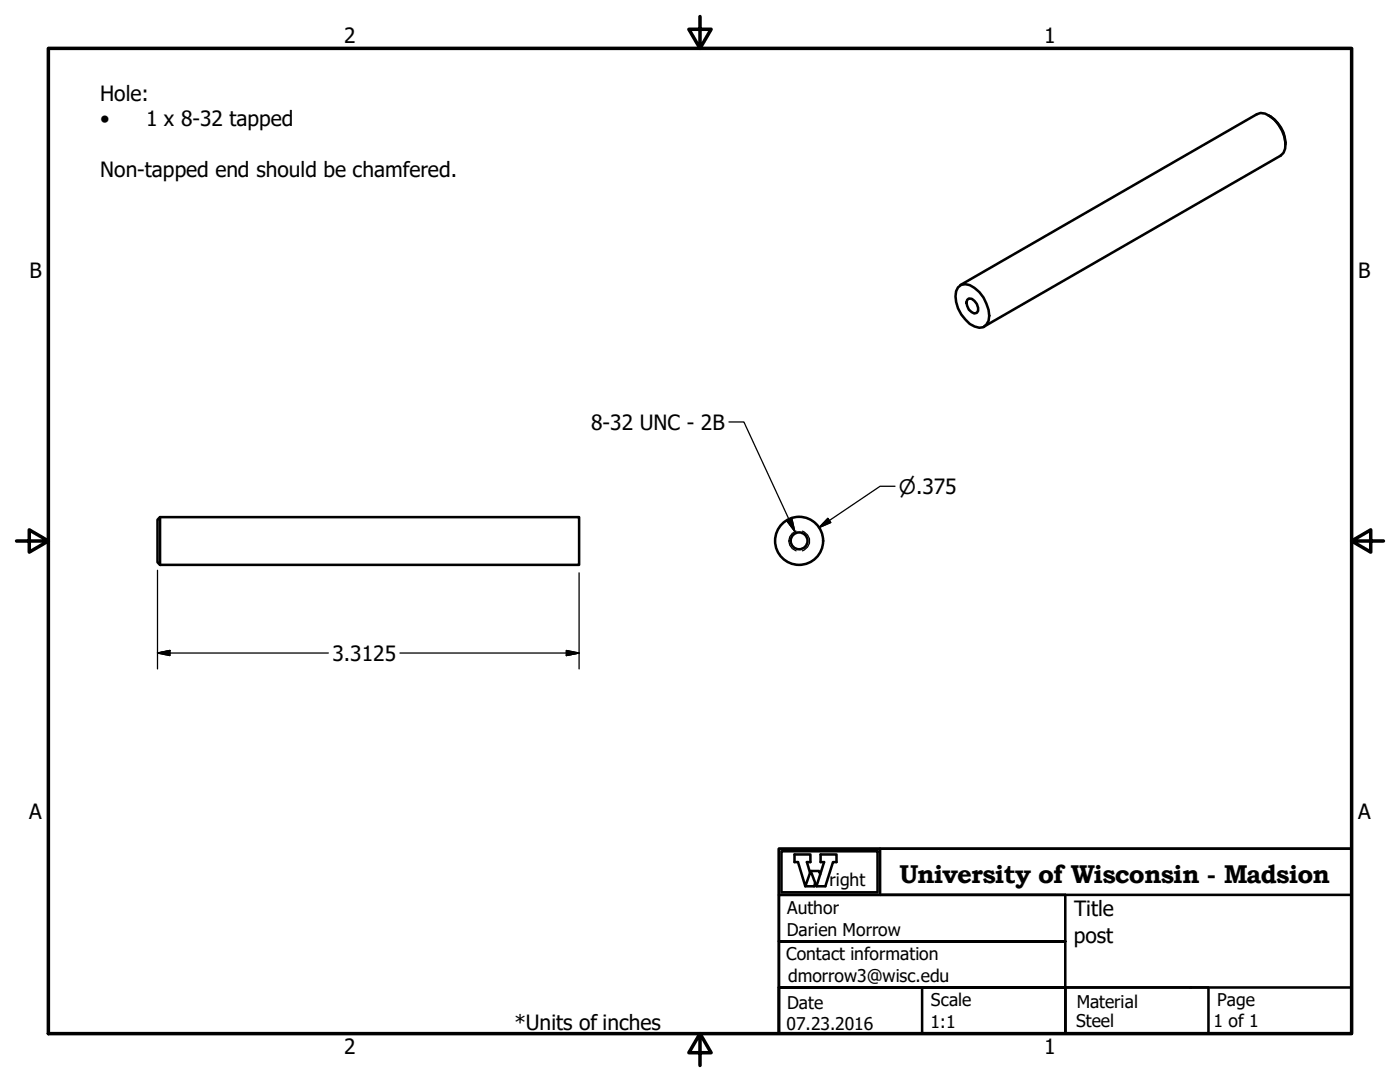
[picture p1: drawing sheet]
<svg xmlns="http://www.w3.org/2000/svg" width="279mm" height="216mm" viewBox="0 0 279 216" stroke-linecap="round" stroke-linejoin="round" font-family="sans-serif">
<!-- layer: Visible (ANSI) -->
<g fill="none" stroke="#000" stroke-width=".51">
<path d="M253.2 23.1a6.5 6.5 0 0 1 3.3 5.7M191.2 57.3a2.3 2.3 0 0 1 3.3 .2 7.2 7.2 0 0 1 2.8 6.5 1.83 1.83 0 0 1-2.8 1.2 6.8 6.8 0 0 1-3.7-7.1zM191.6 56.9l59.2-34.1 .8-.3a5.4 5.4 0 0 1 4.3 3.7 4.9 4.9 0 0 1 .3 4.3l-.6 .6-59.2 34.1M193 59.8l.4-.2a2.11 2.11 0 0 1 1.8 2.4l-.3 .4-.5 .1a2.15 2.15 0 0 1-1.4-2.7zM31.9 103.2l-.5 .5v8.5l.5 .5M31.9 103.2h83.7v9.5h-83.7M31.9 103.2v9.5"/>
<circle cx="159.5" cy="107.9" r="4.8"/>
<circle cx="159.5" cy="107.9" r="1.68"/>
</g>
<!-- layer: Hidden Narrow (ANSI) -->
<path d="M158.9 106a2.06 2.06 0 0 0-1.5 1.9 2.06 2.06 0 0 0 1.5 2M160.1 106a2.06 2.06 0 0 1 1.5 1.9 2.06 2.06 0 0 1-1.5 2" fill="none" stroke="#000" stroke-width=".25"/>
<!-- layer: Border (ANSI) -->
<path d="M9.7 9.7h260v196.5h-260zM139.7 3.3v6.4l-2.2-3.9h4.4l-2.2 3.9M3.3 107.9h6.4l-3.9-2.2v4.5l3.9-2.3M269.7 107.9l3.9 2.3v-4.5l-3.9 2.2h6.4M139.7 206.2l2.2 3.9h-4.4l2.2-3.9v6.4" fill="none" stroke="#000" stroke-width=".7"/>
<!-- layer: Title (ANSI) -->
<path d="M155.4 178.6v9.2h57.2v18.4h-57.2v-9.2h57.2h-57.2v-9.2h57.2v-9.2zM155.4 169.4h114.3v9.2h-114.3zM155.4 169.4h114.3v36.8h-114.3zM156 169.9h19.1v8.2h-19.1zM161.7 174.2l-.7-2.2h.7v-1.5h-3.1v1.5h.7l1.4 4.8 1.1-3 1.1 3h1.8l1.5-4.8h.7v-1.5h-3.1v1.5h.7l-1.6 4.8M161.8 173.8h1.6l.3 .6M162.7 176.1l-.2 .7h-1.8M175.6 169.4v9.2M155.4 197h28.6v9.2h-28.6zM212.6 197h28.6v9.2h-28.6zM212.6 197h57.1v9.2h-57.1z" fill="none" stroke="#000" stroke-width=".51"/>
<!-- layer: Dimension (ANSI) -->
<path d="M178.6 97h-3l-12.2 8.3M31.4 113.8v19.7M115.6 114.3v19.2M165.2 103.4l.6 .9-2.4 1zM31.4 130.3l2.5-.5v1zM31.4 130.3h34.1M79.8 130.3h35.8M113 129.8l2.6 .5-2.6 .5z" fill="none" stroke="#000" stroke-width=".25"/>
<path d="M165.2 103.4l-1.8 1.9zM165.2 103.4l.6 .9-2.4 1zM31.4 130.3l2.5-.5zM31.4 130.3l2.5-.5v1zM113 130.8l2.6-.5zM113 129.8l2.6 .5-2.6 .5z" fill="#000" stroke="#000" stroke-width=".25"/>
<!-- layer: Symbol (ANSI) -->
<path d="M145.5 84.2h3l10.1 21.8M157.1 104l1-.4 .5 2.4z" fill="none" stroke="#000" stroke-width=".25"/>
<path d="M157.1 104l1.5 2zM157.1 104l1-.4 .5 2.4z" fill="#000" stroke="#000" stroke-width=".25"/>
<text font-size="5.1" x="179.5" y="176.1">University of Wisconsin - Madsion</text>
<g font-size="4.2">
<text x="68.7" y="8.6">2</text>
<text x="208.4" y="8.6">1</text>
<text x="20" y="20.2">Hole:</text>
<text x="20" y="25.2">•</text>
<text x="29.1" y="25.2">1 x 8-32 tapped</text>
<text x="20" y="35.2">Non-tapped end should be chamfered.</text>
<text x="5.9" y="55.5">B</text>
<text x="271.1" y="55.5">B</text>
<text x="118" y="85.7">8-32 UNC - 2B</text>
<text x="66.4" y="131.8">3.3125</text>
<text x="5.8" y="163.4">A</text>
<text x="271" y="163.4">A</text>
<text x="214.4" y="182.8">Title</text>
<text x="214.3" y="188.1">post</text>
<text x="102.7" y="205.5">*Units of inches</text>
<text x="68.7" y="210.3">2</text>
<text x="208.4" y="210.3">1</text>
</g>
<text font-size="4" x="179.4" y="98.5">⌀.375</text>
<g font-size="3.5">
<text x="165.5" y="176.8">right</text>
<text x="157.1" y="182.3">Author</text>
<text x="156.9" y="191.6">Contact information</text>
<text x="157" y="186.7">Darien Morrow</text>
<text x="157.3" y="195.9">dmorrow3@wisc.edu</text>
<text x="157.1" y="201.3">Date</text>
<text x="185.8" y="200.8">Scale</text>
<text x="214.9" y="201">Material</text>
<text x="242.9" y="200.8">Page</text>
<text x="157" y="205.5">07.23.2016</text>
<text x="185.7" y="205.1">1:1</text>
<text x="214.8" y="204.9">Steel</text>
<text x="242.2" y="205">1 of 1</text>
</g>
</svg>
